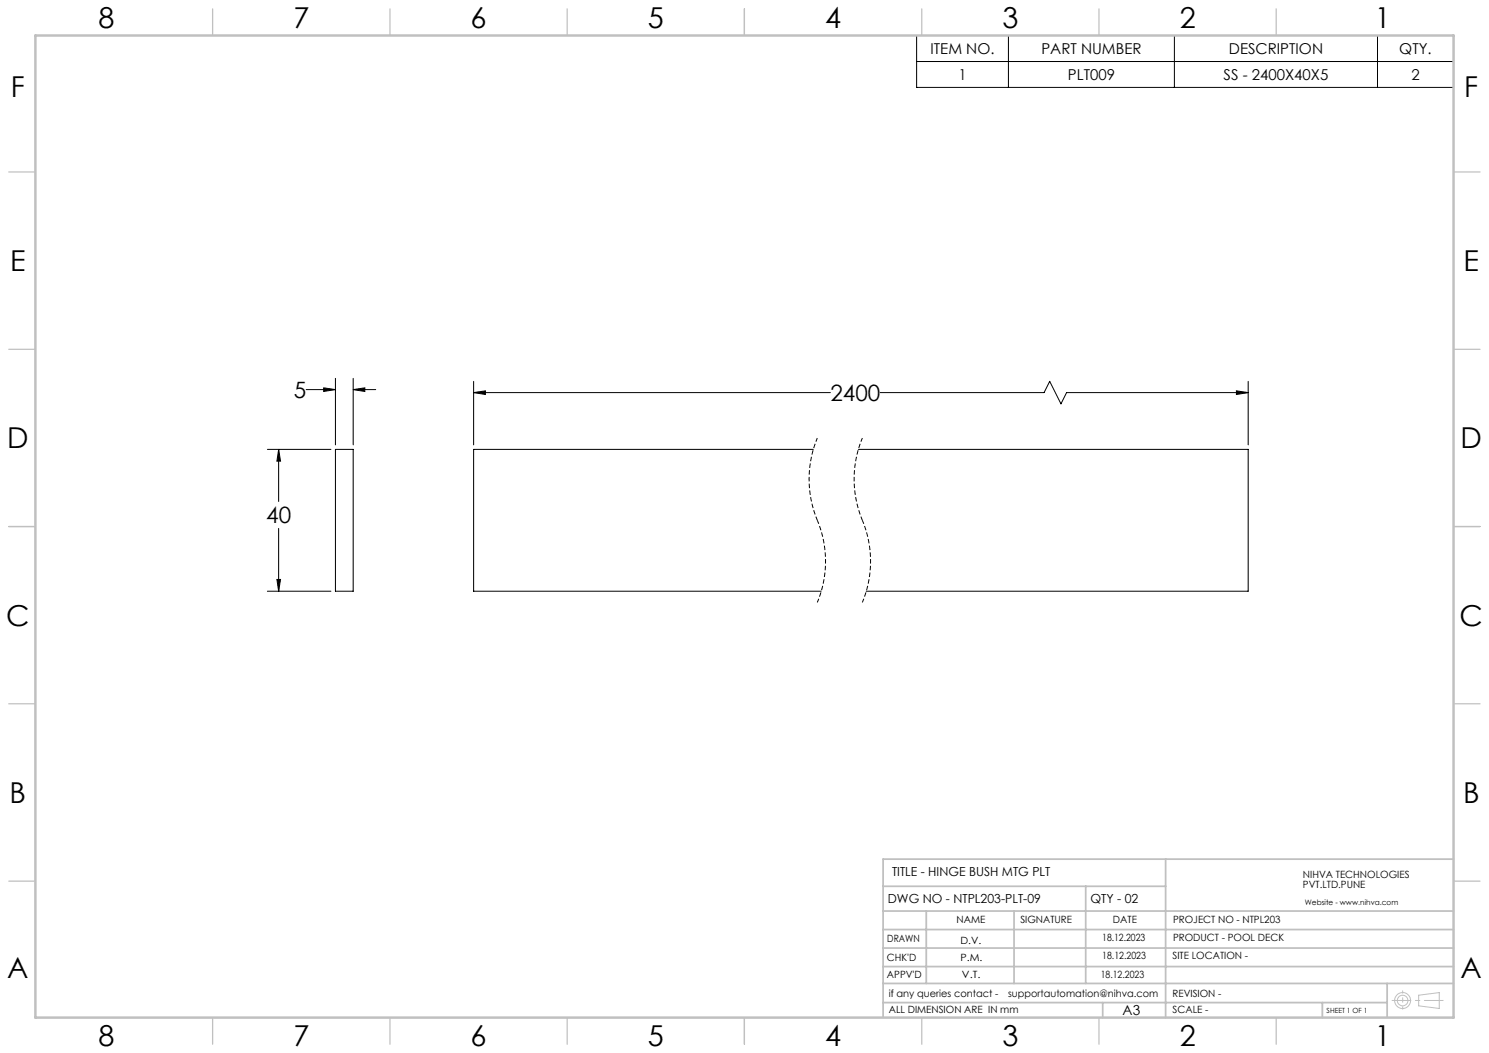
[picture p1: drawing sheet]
<svg xmlns="http://www.w3.org/2000/svg" width="420mm" height="297mm" viewBox="0 0 420 297" stroke-linecap="round" stroke-linejoin="round" font-family="sans-serif">
<path d="M230.5 123.6a30.1 30.1 0 0 0 0 23.1M243.2 123.6a30.1 30.1 0 0 0 0 23.1M230.5 146.7a30.1 30.1 0 0 1 0 23.2M243.2 146.7a30.1 30.1 0 0 1 0 23.2" fill="none" stroke="#000" stroke-width=".28" stroke-dasharray="1.3 .6" stroke-dashoffset=".2" stroke-linecap="butt"/>
<g fill="none" stroke="#c0c0c0" stroke-width=".28">
<path d="M400.2 280.7l5.8-.7v4.4l-5.8-.7z"/>
<circle cx="395.6" cy="282.2" r="2.26"/>
<circle cx="395.6" cy="282.2" r="1.49"/>
</g>
<g fill="none" stroke="#000" stroke-width=".28">
<path d="M258.6 10h151.4v14.7h-151.4zM258.6 17.4h151.4M284.4 10v14.7M331.3 10v14.7M388.5 10v14.7M86.4 109.9h8.2M91.3 109.4l3.3 .5-3.3 .5zM94.6 106.7v18.8M99.6 109.9l3.3-.5v1zM99.6 106.7v18.8M99.6 109.9h6.4M133.6 110.7l3.3-.5v1.1z"/>
<path d="M133.6 107.6v17.9M133.6 110.7h100.6M248.3 110.7h46.2l1.6-3.1 3.2 6.3 1.5-3.2h51.3M348.8 110.2l3.3 .5-3.3 .6zM352.1 107.6v17.9M75.4 126.7h17.9M78.6 126.7l.5 3.4h-1zM78.6 126.7v14.8M94.6 126.7h5v40.1h-5zM229.4 126.7h-95.8v40.1h98M242.1 126.7h110v40.1h-107.8M78.6 149v17.8"/>
<path d="M75.4 166.8h17.9M78.1 163.4h1l-.5 3.4z"/>
</g>
<path d="M392.7 282.2h14.4" fill="none" stroke="#c0c0c0" stroke-width=".28" stroke-dasharray="15.2 1.3 1.3 1.3" stroke-dashoffset="9.9"/>
<path d="M395.7 279.5v5.1" fill="none" stroke="#c0c0c0" stroke-width=".28" stroke-dasharray="15.2 1.3 1.3 1.3" stroke-dashoffset="14.6"/>
<g fill="none" stroke="#c0c0c0" stroke-width=".35">
<path d="M60 2.5v7.5M110 2.5v7.5M160 2.5v7.5M210 2.5v7.5M260 2.5v7.5M310 2.5v7.5M360 2.5v7.5M2.5 48.5h7.5M410 48.5h7.5M2.5 98.5h7.5M410 98.5h7.5M2.5 148.5h7.5"/>
<path d="M410 148.5h7.5M2.5 198.5h7.5M410 198.5h7.5M2.5 248.5h7.5M410 248.5h7.5M60 287v7.5M110 287v7.5M160 287v7.5M210 287v7.5M260 287v7.5M310 287v7.5M360 287v7.5"/>
</g>
<g fill="none" stroke="#c0c0c0" stroke-width=".5">
<path d="M249.1 257h160.9M249.1 250h79.7M261.3 257v20.4M286 257v20.4M306.2 250v27.4M328.8 242.3v44.7M410 242.3h-160.9v44.7M249.1 272.6h160.9M249.1 267.4h160.9M249.1 262.2h160.9M249.1 277.4h160.9M391.3 277.4v9.6"/>
<path d="M249.1 282.8h142.2M311 282.8v4.2M373 282.8v4.2"/>
</g>
<path d="M10 10h400v277h-400z" fill="none" stroke="#c0c0c0" stroke-width=".7"/>
<path d="M348.8 110.2l3.3 .5-3.3 .6zM133.6 110.7l3.3-.5v1.1zM99.6 109.9l3.3-.5v1zM91.3 109.4l3.3 .5-3.3 .5zM78.6 126.7l.5 3.4h-1zM78.1 163.4h1l-.5 3.4z" fill="#000"/>
<g font-size="8.1">
<text x="27.8" y="8">8</text>
<text x="82.8" y="8">7</text>
<text x="132.8" y="8">6</text>
<text x="182.8" y="8">5</text>
<text x="232.8" y="8">4</text>
<text x="282.8" y="8">3</text>
<text x="332.8" y="8">2</text>
<text x="387.8" y="8">1</text>
<text x="3" y="27.2">F</text>
<text x="413" y="27.2">F</text>
<text x="2.8" y="76.5">E</text>
<text x="412.8" y="76.5">E</text>
<text x="2" y="126.5">D</text>
<text x="412" y="126.5">D</text>
<text x="1.7" y="176.5">C</text>
<text x="411.7" y="176.5">C</text>
<text x="2.7" y="226.5">B</text>
<text x="412.7" y="226.5">B</text>
<text x="2" y="275.7">A</text>
<text x="412" y="275.7">A</text>
<text x="27.8" y="295">8</text>
<text x="82.8" y="295">7</text>
<text x="132.8" y="295">6</text>
<text x="182.8" y="295">5</text>
<text x="232.8" y="295">4</text>
<text x="282.8" y="295">3</text>
<text x="332.8" y="295">2</text>
<text x="387.8" y="295">1</text>
</g>
<g font-size="6.3">
<text x="82.9" y="112.3">5</text>
<text x="234.2" y="113.1">2400</text>
<text x="75.1" y="147.6">40</text>
</g>
<g font-size="4.2">
<text x="262.5" y="15.2">ITEM NO.</text>
<text x="293.7" y="15.2">PART NUMBER</text>
<text x="346.6" y="15.2">DESCRIPTION</text>
<text x="394.7" y="15.2">QTY.</text>
<text x="270.3" y="22.5">1</text>
<text x="301.2" y="22.5">PLT009</text>
<text x="345.1" y="22.5">SS - 2400X40X5</text>
<text x="398.1" y="22.5">2</text>
</g>
<text font-size="3.9" x="316.7" y="286.4">A3</text>
<g font-size="3.5">
<text x="251.6" y="247.2">TITLE - HINGE BUSH MTG PLT</text>
<text x="250.4" y="254.8">DWG NO - NTPL203-PLT-09</text>
<text x="307.6" y="254.8">QTY - 02</text>
</g>
<g font-size="2.8">
<text x="367.5" y="247.7">NIHVA TECHNOLOGIES</text>
<text x="367.5" y="250.5">PVT.LTD.PUNE</text>
<text x="269.8" y="260.4">NAME</text>
<text x="287.8" y="260.4">SIGNATURE</text>
<text x="313.9" y="260.5">DATE</text>
<text x="330.9" y="260.5">PROJECT NO - NTPL203</text>
<text x="250.3" y="265.7">DRAWN</text>
<text x="270.9" y="266.1">D.V.</text>
<text x="310.9" y="265.5">18.12.2023</text>
<text x="330.9" y="265.5">PRODUCT - POOL DECK</text>
<text x="250.2" y="271.1">CHK'D</text>
<text x="250.2" y="275.8">APPV'D</text>
<text x="270.9" y="271.1">P.M.</text>
<text x="271.3" y="275.8">V.T.</text>
<text x="310.5" y="275.8">18.12.2023</text>
<text x="310.9" y="270.6">18.12.2023</text>
<text x="330.7" y="270.6">SITE LOCATION -</text>
<text x="250.7" y="281.1">if any queries contact -</text>
<text x="284.3" y="281.1">supportautomation@nihva.com</text>
<text x="330.7" y="281.1">REVISION -</text>
<text x="250.7" y="285.6">ALL DIMENSION ARE IN mm</text>
<text x="330.7" y="285.6">SCALE -</text>
</g>
<text font-size="2.1" x="368.1" y="255.1">Website - www.nihva.com</text>
<text font-size="2" x="374.2" y="285.6">SHEET 1 OF 1</text>
</svg>
